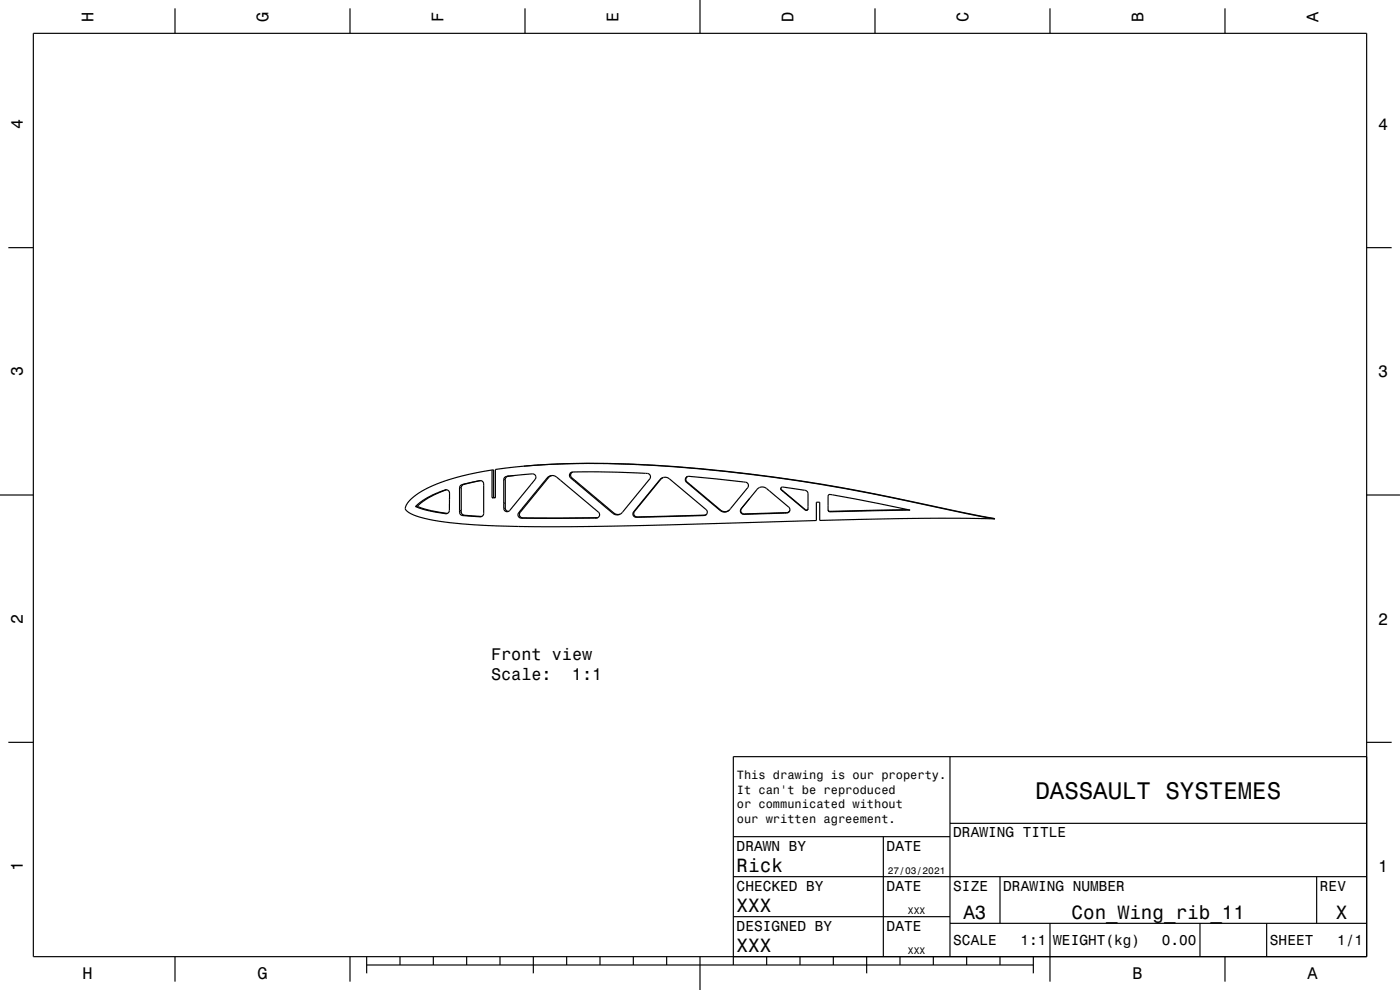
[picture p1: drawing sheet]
<svg xmlns="http://www.w3.org/2000/svg" width="420mm" height="297mm" viewBox="0 0 420 297" stroke-linecap="round" stroke-linejoin="round" font-family="sans-serif">
<g fill="none" stroke="#000" stroke-width=".35">
<path d="M10 10h400v277h-400zM52.5 2.5v7.5M105 2.5v7.5M157.5 2.5v7.5M210 0v10M262.5 2.5v7.5M315 2.5v7.5M367.5 2.5v7.5M2.5 74.3h7.5M410 74.3h7.5M157.2 139.8a281.9 281.9 0 0 1 53.1 .8 550.3 550.3 0 0 1 75.1 12.4l13.1 2.7M157.2 139.8l-8.6 1v8.5h-1"/>
<path d="M157.2 139.8a300.3 300.3 0 0 1 60.2 1.6 542.3 542.3 0 0 1 65.6 11.2l15.5 3.1M0 148.5h10M121.6 152.5a5.5 5.5 0 0 0 4.1 2.6 96.5 96.5 0 0 0 23.5 2.7 891 891 0 0 0 52.4-.4l43.3-1.2v-5.5h1v5.4a857.8 857.8 0 0 1 52.6-.4M121.6 152.5h.1M124.7 152a21.3 21.3 0 0 1 6.3-4.1l1.8-.7a1.29 1.29 0 0 1 1.7-.1 1.29 1.29 0 0 1 .4 1.6l-.1 4.4a1.01 1.01 0 0 1-1.1 1l-4.8-.8zM125.2 151.9l3.2 1.1 5.8 1M125.2 151.9l-.5 .1M133.9 146.9l-3.5 1.5a17.7 17.7 0 0 0-5.2 3.5M138.2 145.6l5.5-1.4a1.04 1.04 0 0 1 1.4 1v8.8a1.25 1.25 0 0 1-1.8 1l-3.8-.3a1.34 1.34 0 0 1-1.6-1.5v-6.8zM144.2 144.2l-4.1 .9a1.5 1.5 0 0 0-1.7 1.2v7.3a1.47 1.47 0 0 0 1.9 1.1l4.2 .2M147.6 141a57.7 57.7 0 0 0-21.8 6.8 8.4 8.4 0 0 0-4.2 4.7M147.6 141h.5v8.3"/>
<path d="M147.6 141v8.3M148.1 149.3h.5M148.1 149.3h-.5M151.4 143.3l.6-.4 6.9-.7a1.2 1.2 0 0 1 1.7 .4 1.2 1.2 0 0 1-.5 1.7l-7.2 8.8a1.08 1.08 0 0 1-1.4 .2 1.08 1.08 0 0 1-.4-1.3v-8.1zM154.2 142.7l-1.2 .1a1.21 1.21 0 0 0-1.4 1.1v8.5a.99 .99 0 0 0 1 1M164.3 143.3a2.47 2.47 0 0 1 3.6 .6l11.6 9.7a1.06 1.06 0 0 1 .2 1.4 1.06 1.06 0 0 1-1.3 .4l-22 .1a1.11 1.11 0 0 1-1-1 1.11 1.11 0 0 1 .6-1.2zM165.4 142.7h-.1M165.6 142.7l-1.1 .6-8.5 10.4a1 1 0 0 0-.1 1.1 1 1 0 0 0 .9 .6l22.6-.1M171.1 142l.7-.4 5.9-.1 16 .5a1.1 1.1 0 0 1 1.2 .4 1.1 1.1 0 0 1 0 1.3l-8.2 10.1a2.01 2.01 0 0 1-2.9 .2l-12-10.2a1.3 1.3 0 0 1-.7-1.8zM171.9 141.6a1 1 0 0 0-.4 1.7l12.6 10.6a1.99 1.99 0 0 0 1.9 .4M198.9 143.3l-.7 .5-7.9 9.6a1 1 0 0 0-.1 1.1 1 1 0 0 0 .9 .6M205.9 143.1l.8-.2 16.3 1.7a1.12 1.12 0 0 1 1.3 .4 1.12 1.12 0 0 1 0 1.3l-5.6 6.8a2.01 2.01 0 0 1-2.6 .1l-9.4-7.9a1.4 1.4 0 0 1-.8-2.2z"/>
<path d="M206.3 143a1 1 0 0 0-.2 1.6l10.1 8.4a2 2 0 0 0 2.6 0M210.7 154.7a1.08 1.08 0 0 0 1.3-.5 1.08 1.08 0 0 0-.2-1.3l-11-9.3-1.4-.4-.8 .2-.6 .5-7.6 9.2a1.19 1.19 0 0 0-.4 1.6 1.19 1.19 0 0 0 1.6 .5l19.1-.5M211.9 154.4l-20.8 .7M224.8 149.6l-2.1 2.7a1.19 1.19 0 0 0-.4 1.6 1.19 1.19 0 0 0 1.6 .4l10.8-.3a2.05 2.05 0 0 0 2.2-.8l-.2-1-6.7-5.6a2.01 2.01 0 0 0-2.9 .2l-4.7 5.7a1 1 0 0 0-.1 1.1 1 1 0 0 0 .9 .6l12.8-.4 .5-.2 .5-.5M234.3 146.4l.1 .5 7.2 6 .5 .1 .3-.4M234.3 146.3l.5-.2 6.1 .9a1.33 1.33 0 0 1 1.5 1.1v4.6l-.1 .3-.5 .1-7.4-6.1zM248.4 153v.1M248.6 148.5l.4-.2 7.7 1.4 16.3 3.3-24 .5a1.34 1.34 0 0 1-.6-1.7zM272.4 152.9l-23.5 .5-.5-.4M410 148.5h10M2.5 222.7h7.5M285 227v60"/>
<path d="M410 222.7h7.5M410 227h-190v62.5M220 251h65M265 251v36M285 247h125M220 275h65M220 263h190M285 277h125M300 263v14M315 277v17.5M360 277v10M380 277v10"/>
<path d="M395 263v14M52.5 287v7.5M105 287v7.5M110 289.5h200M110 287v5M120 287v2.5M130 287v2.5M140 287v2.5M150 287v2.5M160 287v5M170 287v2.5M180 287v2.5"/>
<path d="M190 287v2.5M200 287v2.5M210 287v10M230 287v2.5M240 287v2.5M250 287v2.5M260 287v5M270 287v2.5M280 287v2.5M290 287v2.5M300 287v2.5M310 287v5"/>
<path d="M367.5 287v7.5"/>
</g>
<g fill="none" stroke="#000" stroke-width=".3">
<path d="M130 148.6h-.5M133.8 146.9l-.3 .1M134.2 154l-.5 .1M138.4 146.3l-.5 .1M138.4 153.1l-.5 .1M138.4 153.6l-.5 .1M139.1 145.3l-.5 .1M139.2 154.5l-.6 .1M139.3 154.6l-.5 .1M139.6 145.2l-.6 .1M144.1 144.2h-.2M144.2 154.9l-.5 .1"/>
<path d="M144.5 154.9l-.5 .1M151.6 152.4l-.5 .1M151.6 150.9l-.5 .1M151.6 143.9h-.5M152 153.3l-.4 .1M152.5 142.9h-.5M152.7 142.8l-.5 .1M155.9 154.8l-.4 .1M156 153.7l-.4 .1M156.8 155.4l-.4 .1M157.1 152.5l-.5 .1M164.5 143.3l-.4 .1"/>
<path d="M165.4 142.7h-.1M171.3 142.1l-.4 .1M171.5 143.3l-.3 .1M172.8 144.3l-.4 .1M178.8 155.3l-.4 .1M179.2 155.3l-.3 .1M184.1 153.9l-.3 .1M190.3 154.7l-.3 .1M190.3 153.4l-.2 .2M191.1 155.1l-.2 .1M191.3 152.2l-.2 .1M198.2 143.8l-.2 .1"/>
<path d="M206.1 143.1h-.2M206.1 144.6l-.2 .1M207.2 145.5h-.2M210.9 154.6l-.2 .1M211.4 154.5l-.2 .2M216.2 153l-.1 .2M222.4 152.5l-.1 .2M223.2 154.2v.1M223.2 151.6l-.1 .1M234.4 146.9v.1M235.4 153.8v.1M236 153.8v.1"/>
<path d="M241 152.4v.1M241.6 152.9v.1M248.4 153l.1 .2M248.9 153.4l.1 .1"/>
</g>
<text font-size="7.2" x="310.6" y="239.6">DASSAULT SYSTEMES</text>
<g font-size="5.8">
<text x="221" y="261.6">Rick</text>
<text x="221" y="273.6">XXX</text>
<text x="289" y="275.6">A3</text>
<text x="321.5" y="275.6">Con_Wing_rib_11</text>
<text x="400.8" y="275.6">X</text>
<text x="221" y="285.6">XXX</text>
</g>
<g font-size="5">
<text x="28.1" y="6.5" transform="rotate(-90 28.1 6.5)">H</text>
<text x="80.6" y="6.5" transform="rotate(-90 80.6 6.5)">G</text>
<text x="133.1" y="6.5" transform="rotate(-90 133.1 6.5)">F</text>
<text x="185.6" y="6.5" transform="rotate(-90 185.6 6.5)">E</text>
<text x="238.1" y="6.5" transform="rotate(-90 238.1 6.5)">D</text>
<text x="290.6" y="6.5" transform="rotate(-90 290.6 6.5)">C</text>
<text x="343.1" y="6.5" transform="rotate(-90 343.1 6.5)">B</text>
<text x="395.6" y="6.5" transform="rotate(-90 395.6 6.5)">A</text>
<text x="6.8" y="38.7" transform="rotate(-90 6.8 38.7)">4</text>
<text x="413.5" y="39">4</text>
<text x="6.8" y="112.9" transform="rotate(-90 6.8 112.9)">3</text>
<text x="413.5" y="113.2">3</text>
<text x="6.8" y="187.1" transform="rotate(-90 6.8 187.1)">2</text>
<text x="413.5" y="187.4">2</text>
<text x="147.3" y="197.9">Front view</text>
<text x="147.3" y="204">Scale:</text>
<text x="171.6" y="204">1:1</text>
<text x="6.8" y="261.3" transform="rotate(-90 6.8 261.3)">1</text>
<text x="413.5" y="261.6">1</text>
<text x="24.7" y="293.8">H</text>
<text x="77.2" y="293.8">G</text>
<text x="339.7" y="293.8">B</text>
<text x="392.2" y="293.8">A</text>
</g>
<g font-size="4.3">
<text x="286" y="251.2">DRAWING TITLE</text>
<text x="221" y="255.2">DRAWN BY</text>
<text x="266" y="255.2">DATE</text>
<text x="221" y="267.2">CHECKED BY</text>
<text x="266" y="267.2">DATE</text>
<text x="286" y="267.2">SIZE</text>
<text x="301" y="267.2">DRAWING NUMBER</text>
<text x="396" y="267.2">REV</text>
<text x="221" y="279.2">DESIGNED BY</text>
<text x="266" y="279.2">DATE</text>
<text x="286" y="283.6">SCALE</text>
<text x="306.2" y="283.6">1:1</text>
<text x="316" y="283.6">WEIGHT(kg)</text>
<text x="348.6" y="283.6">0.00</text>
<text x="381" y="283.6">SHEET</text>
<text x="401.2" y="283.6">1/1</text>
</g>
<g font-size="3.6">
<text x="221.1" y="233.8">This drawing is our property.</text>
<text x="221.1" y="238.1">It can't be reproduced</text>
<text x="221.1" y="242.5">or communicated without</text>
<text x="221.1" y="246.8">our written agreement.</text>
</g>
<g font-size="2.9">
<text x="266.3" y="262.3">27/03/2021</text>
<text x="272.4" y="274.3">XXX</text>
<text x="272.4" y="286.3">XXX</text>
</g>
</svg>
